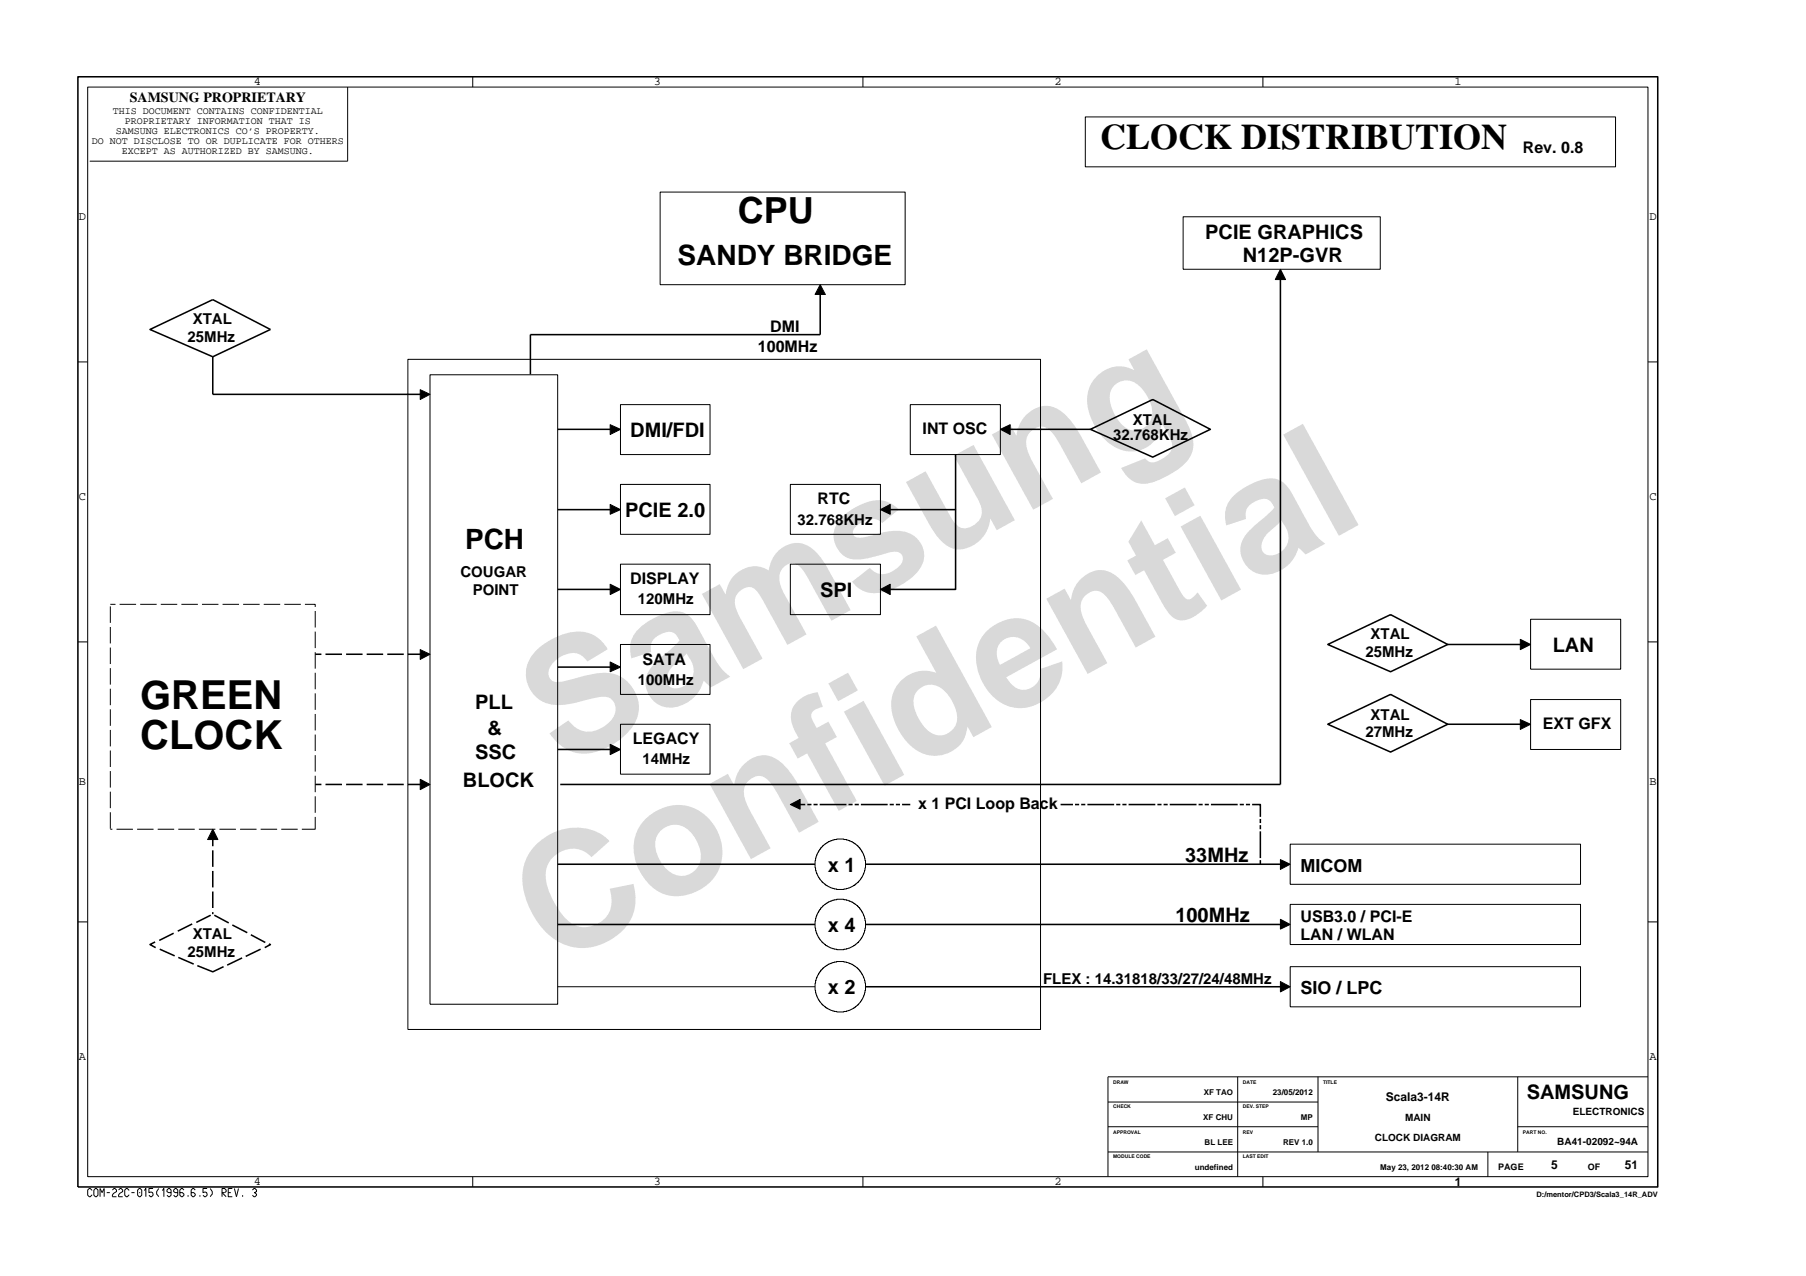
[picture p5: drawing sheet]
<svg xmlns="http://www.w3.org/2000/svg" width="297mm" height="210mm" viewBox="0 0 297 210" stroke-linecap="round" stroke-linejoin="round" font-family="sans-serif">
<g fill="none" stroke="#000" stroke-width=".25">
<path d="M12.8 12.6h259.9v182.7h-259.9zM24.7 54.2l10.3-4.9 9.5 4.9-9.5 4.5zM35 58.7v6.2h35.4M134.9 47.2v7.8h-47.7v6.6M210.6 44.7v84.3h-118.5M91.7 70.6h9.9M157.2 74.8v9h-12M165 70.6h14.4M179.4 70.6l10.2-4.9 9.5 4.9-9.5 4.6zM91.7 83.8h9.9M91.7 97h9.9M157.2 83.8v13.2h-12"/>
<path d="M51.8 107.6h1.1M53.5 107.6h2.7M56.9 107.6h2.7M60.3 107.6h2.7M63.7 107.6h2.7M67.1 107.6h2.7M91.7 109.7h9.9M218.4 106l10.3-4.9 9.4 4.9-9.4 4.5zM218.4 119.1l10.3-4.9 9.4 4.9-9.4 4.6zM238.1 106h13.2M238.1 119.1h13.2M35 136.8v2.4"/>
<path d="M35 139.9v2.7M51.8 129h1.1M53.5 129h2.7M56.9 129h2.7M60.3 129h2.7M63.7 129h2.7M67.1 129h2.7M91.7 123.3h9.9M130.4 132.3h2M132.8 132.3h.7M133.8 132.3h.7M134.8 132.3h4.4"/>
<path d="M139.6 132.3h.6M140.6 132.3h.7M141.6 132.3h4.4M146.3 132.3h.7M147.3 132.3h.7M148.4 132.3h1.3M174.4 132.3h2.1M176.8 132.3h.7M177.8 132.3h.7M178.8 132.3h4.4M183.6 132.3h.7M184.6 132.3h.7"/>
<path d="M185.6 132.3h4.4M190.4 132.3h.6M191.4 132.3h.7M192.4 132.3h4.4M197.1 132.3h.7M198.1 132.3h.7M199.2 132.3h4.4M203.9 132.3h.7M204.9 132.3h.7M205.9 132.3h1.4v2.1M207.3 134.7v.7M207.3 135.7v.7"/>
<path d="M207.3 136.8v4.4M25.5 155l-.8 .4 .9 .5M26.3 156.1l2.4 1.1M28.6 153.5l-2.4 1.2M29.3 157.5l2.6 1.1M31.6 152l-2.4 1.2M32.5 158.8l2.5 1.1 1.8-.9M34.7 150.6l-2.4 1.1M35 143.3v2.7M35 146.7v2.7M35 150v.4M35.2 150.6l2.4 1.2"/>
<path d="M38.2 152.2l2.5 1.2M39.8 157.6l-2.4 1.2M41.3 153.8l2.3 1.2M42.9 156.1l-2.5 1.2M44.2 155.3l.3 .1-1 .5M91.7 142.2h42.4M91.7 152.1h42.4M142.4 142.2h69.5M142.4 152.1h69.5M207.3 141.5v.7M142.4 162.3h69.5"/>
</g>
<g fill="none" stroke="#000" stroke-width=".16">
<path d="M14.4 14.3h256.6v179.3h-256.6zM57.2 14.3v12.2h-42.4M77.8 12.6v1.7M141.9 12.6v1.7M178.5 19.2h87.2v8.2h-87.2zM207.7 12.6v1.7M108.6 31.6h40.3v15.2h-40.3zM194.6 35.7h32.4v8.6h-32.4zM12.8 59.5h1.6M67.1 59.1h104v110.2h-104zM134.9 46.8l.8 1.6h-1.6zM210.6 44.3l.8 1.7h-1.7z"/>
<path d="M271 59.5h1.7M69.1 64.1l1.6 .8-1.6 .8zM70.7 61.7h21v103.5h-21zM100.4 69.9l1.7 .7-1.7 .9zM102.1 66.6h14.7v8.2h-14.7zM102.1 79.7h14.7v8.2h-14.7zM130 79.7h14.8v8.2h-14.8zM149.7 66.6h14.8v8.2h-14.8zM164.5 70.6l1.6-.7v1.6zM18.1 99.4h.9M18.1 99.8v2.7M19.7 99.4h2.7"/>
<path d="M23.1 99.4h2.7M26.4 99.4h2.8M29.8 99.4h2.7M33.2 99.4h2.7M36.6 99.4h2.7M40 99.4h2.7M43.4 99.4h2.7M46.8 99.4h2.7M50.2 99.4h1.6v.4M100.4 83l1.7 .8-1.7 .8zM100.4 96.1l1.7 .9-1.7 .8zM102.1 92.8h14.7v8.3h-14.7z"/>
<path d="M130 92.8h14.8v8.3h-14.8zM144.8 83.8l1.6-.8v1.6zM144.8 97l1.6-.9v1.7zM12.8 105.6h1.6M18.1 103.1v2.7M18.1 106.5v2.7M18.1 109.9v2.7M18.1 113.3v2.7M18.1 116.7v2.7M51.8 100.5v2.7M51.8 103.9v2.7M51.8 107.3v2.7"/>
<path d="M51.8 110.7v2.7M51.8 114.1v2.7M51.8 117.4v2.8M69.1 106.9l1.6 .7-1.6 .9zM100.4 108.9l1.7 .8-1.7 .8zM102.1 106h14.7v8.2h-14.7zM102.1 119.1h14.7v8.3h-14.7zM250 105.2l1.7 .8-1.7 .9zM250 118.4l1.7 .7-1.7 .9zM251.7 101.9h14.9v8.2h-14.9zM251.7 115.1h14.9v8.2h-14.9zM271 105.6h1.7"/>
<path d="M18.1 136.4h.4M18.1 120.1v2.7M18.1 123.5v2.7M18.1 126.8v2.8M18.1 130.2v2.7M18.1 133.6v2.7M19.2 136.4h2.7M22.5 136.4h2.8M25.9 136.4h2.7M29.3 136.4h2.7M32.7 136.4h2.7M35 136.4l.8 1.7h-1.7z"/>
<path d="M36.1 136.4h2.7M39.5 136.4h2.7M42.9 136.4h2.7M46.3 136.4h2.7M51.8 134.4v2h-2.2M51.8 120.8v2.7M51.8 124.2v2.7M51.8 127.6v2.7M51.8 131v2.7M69.1 128.2l1.6 .8-1.6 .9zM100.4 122.4l1.7 .9-1.7 .8zM130 132.3l1.6-.8v1.6z"/>
<path d="M212.2 138.9h47.8v6.6h-47.8zM12.8 151.7h1.6M210.6 141.4l1.6 .8-1.6 .8zM210.6 151.2l1.6 .9-1.6 .7zM212.2 148.8h47.8v6.6h-47.8zM212.2 159h47.8v6.6h-47.8zM271 151.7h1.7M91.7 162.3h42.4M203.6 177.1v16.5M210.6 161.5l1.6 .8-1.6 .9zM216.8 177.1v12.4M249.6 177.1v12.4"/>
<path d="M271 177.1h-88.8v16.5M15.1 195.8l-.3-.3h-.1l-.3 .3v.8l.3 .3h.1l.3-.4M15.7 195.5h.2l.2 .3v.8l-.2 .3h-.2l-.3-.3v-.8zM16.5 196.9v-1.4l.3 .7 .3-.7v1.4M17.6 196.2h.5M18.5 195.8l.2-.3h.2l.3 .3v.2l-.5 .3-.2 .3v.3h.7M19.5 195.8l.3-.3h.1l.3 .3v.2l-.4 .3-.3 .3v.3h.7M21.2 195.8l-.3-.3h-.1l-.3 .3v.8l.3 .3h.1l.3-.4M21.6 196.2h.5M22.9 195.5h.2l.2 .3v.8l-.2 .3h-.2l-.3-.3v-.8zM23 196.1v.2M23.7 195.8l.3-.3v1.4"/>
<path d="M25.2 195.5h-.7v.7l.4-.1 .2 .1 .1 .2v.2l-.3 .3h-.1l-.3-.3M26.1 195.5a.82 .82 0 0 0 0 1.4M26.7 195.8l.3-.3v1.4M28.1 196.2h-.4l-.2-.2v-.2l.2-.3h.2l.2 .3v.8l-.2 .3h-.2l-.2-.3M29.2 196.2h-.4l-.2-.2v-.2l.2-.3h.2l.2 .3v.8l-.2 .3h-.2l-.2-.3M30.3 195.8l-.3-.3h-.2l-.2 .3v.8l.2 .3h.2l.3-.3v-.2l-.3-.2h-.4M30.9 196.6v.3M32.1 195.8l-.2-.3h-.2l-.3 .3v.8l.3 .3h.2l.2-.3v-.2l-.2-.2h-.5M32.9 196.6v.3M34.1 195.5h-.7v.7l.4-.1 .2 .1 .1 .2v.2l-.3 .3h-.2l-.2-.3M34.6 195.5a.82 .82 0 0 1 0 1.4M36.5 196.9v-1.4h.4l.3 .3v.2l-.3 .2h-.4l.7 .7"/>
<path d="M37.5 196.2h.5M38.2 195.5h-.7v1.4h.7M38.6 195.5l.3 1.4 .3-1.4M39.9 196.6v.3M41.5 195.8l.3-.3h.1l.3 .3v.2l-.3 .2 .3 .2v.2l-.3 .3h-.1l-.3-.3M77.8 193.6v1.7M141.9 193.6v1.7M182.2 189.5h88.8M182.2 185.3h34.6M182.2 181.3h34.6M207.7 193.6v1.7M244.7 189.5v4.1"/>
<path d="M249.6 185.3h21.4"/>
<circle cx="138.2" cy="142.2" r="4.1"/>
<circle cx="138.2" cy="152.1" r="4.1"/>
<circle cx="138.2" cy="162.3" r="4.1"/>
</g>
<g fill="#000">
<path d="M134.9 46.8l.8 1.6h-1.6zM210.6 44.3l.8 1.7h-1.7zM69.1 64.1l1.6 .8-1.6 .8zM100.4 69.9l1.7 .7-1.7 .9zM164.5 70.6l1.6-.7v1.6zM100.4 83l1.7 .8-1.7 .8zM100.4 96.1l1.7 .9-1.7 .8zM144.8 83.8l1.6-.8v1.6zM144.8 97l1.6-.9v1.7zM69.1 106.9l1.6 .7-1.6 .9zM100.4 108.9l1.7 .8-1.7 .8zM250 105.2l1.7 .8-1.7 .9z"/>
<path d="M250 118.4l1.7 .7-1.7 .9zM35 136.4l.8 1.7h-1.7zM69.1 128.2l1.6 .8-1.6 .9zM100.4 122.4l1.7 .9-1.7 .8zM130 132.3l1.6-.8v1.6zM210.6 141.4l1.6 .8-1.6 .8zM210.6 151.2l1.6 .9-1.6 .7zM210.6 161.5l1.6 .8-1.6 .9z"/>
</g>
<g font-size="26.5" fill="#d9d9d9">
<text x="92.4" y="126.5" transform="rotate(-29 92.4 126.5)">Samsung</text>
<text x="91.1" y="159.2" transform="rotate(-29 91.1 159.2)">Confidential</text>
</g>
<g font-size="6.6">
<text x="23.1" y="116.7">GREEN</text>
<text x="23.1" y="123.3">CLOCK</text>
</g>
<g font-size="5.9">
<text x="181" y="24.5">CLOCK DISTRIBUTION</text>
<text x="121.4" y="36.6">CPU</text>
</g>
<g font-size="4.6">
<text x="111.4" y="43.5">SANDY BRIDGE</text>
<text x="76.5" y="90.4">PCH</text>
</g>
<g font-size="3.3">
<text x="198.2" y="39.4">PCIE GRAPHICS</text>
<text x="204.4" y="43.1">N12P-GVR</text>
<text x="103.7" y="71.9">DMI/FDI</text>
<text x="102.8" y="85">PCIE 2.0</text>
<text x="134.9" y="98.2">SPI</text>
<text x="255.4" y="107.2">LAN</text>
<text x="78.2" y="116.7">PLL</text>
<text x="78.2" y="124.9">SSC</text>
<text x="80.2" y="120.8">&amp;</text>
<text x="76.1" y="129.5">BLOCK</text>
<text x="136.2" y="143.4">x 1</text>
<text x="194.9" y="141.7">33MHz</text>
<text x="136.2" y="153.3">x 4</text>
<text x="193.3" y="151.7">100MHz</text>
<text x="136.2" y="163.6">x 2</text>
<text x="251.1" y="180.8">SAMSUNG</text>
</g>
<g font-size="3">
<text x="213.9" y="143.4">MICOM</text>
<text x="213.9" y="163.6">SIO / LPC</text>
</g>
<g font-size="2.6">
<text x="250.5" y="25.1">Rev. 0.8</text>
<text x="124.7" y="57.9">100MHz</text>
<text x="126.7" y="54.6">DMI</text>
<text x="151.8" y="71.5">INT OSC</text>
<text x="134.5" y="83">RTC</text>
<text x="103.7" y="96.1">DISPLAY</text>
<text x="105.7" y="109.3">SATA</text>
<text x="253.8" y="120">EXT GFX</text>
<text x="104.1" y="122.4">LEGACY</text>
<text x="151" y="133.1">x 1 PCI Loop Back</text>
<text x="213.9" y="154.7">LAN / WLAN</text>
<text x="213.9" y="151.7">USB3.0 / PCI-E</text>
</g>
<g font-size="2.5">
<text x="31.7" y="53.4">XTAL</text>
<text x="30.8" y="56.2">25MHz</text>
<text x="186.3" y="69.9">XTAL</text>
<text x="183.1" y="72.3">32.768KHz</text>
<text x="131.2" y="86.3">32.768KHz</text>
<text x="75.7" y="94.9">COUGAR</text>
<text x="77.8" y="97.8">POINT</text>
<text x="104.9" y="99.4">120MHz</text>
<text x="225.4" y="105.2">XTAL</text>
<text x="104.9" y="112.6">100MHz</text>
<text x="224.6" y="108">25MHz</text>
<text x="225.4" y="118.4">XTAL</text>
<text x="105.7" y="125.7">14MHz</text>
<text x="224.6" y="121.3">27MHz</text>
<text x="31.7" y="154.5">XTAL</text>
<text x="30.8" y="157.4">25MHz</text>
<text x="171.6" y="161.9">FLEX : 14.31818/33/27/24/48MHz</text>
</g>
<text font-size="2.3" x="21.4" y="16.7">SAMSUNG PROPRIETARY</text>
<g font-size="2">
<text x="41.8" y="14">4</text>
<text x="107.6" y="14">3</text>
<text x="173.4" y="14">2</text>
<text x="239.2" y="14">1</text>
<text x="13" y="36.2">D</text>
<text x="271.3" y="36.2">D</text>
<text x="13" y="82.3">C</text>
<text x="271.3" y="82.3">C</text>
<text x="13" y="129.2">B</text>
<text x="271.3" y="129.2">B</text>
<text x="13" y="174.4">A</text>
<text x="271.3" y="174.4">A</text>
<text x="227.9" y="181.2">Scala3-14R</text>
<text x="41.8" y="195">4</text>
<text x="107.6" y="195">3</text>
<text x="173.4" y="195">2</text>
<text x="239.3" y="195.1">1</text>
<text x="255.1" y="192.2">5</text>
<text x="267.2" y="192.2">51</text>
</g>
<g font-size="1.6">
<text x="15.1" y="23.7">DO NOT DISCLOSE TO OR DUPLICATE FOR OTHERS</text>
<text x="18.6" y="18.8">THIS DOCUMENT CONTAINS CONFIDENTIAL</text>
<text x="19.1" y="22">SAMSUNG ELECTRONICS CO’S PROPERTY.</text>
<text x="20.5" y="20.4">PROPRIETARY INFORMATION THAT IS</text>
<text x="20.1" y="25.3">EXCEPT AS AUTHORIZED BY SAMSUNG.</text>
<text x="231.1" y="184.3">MAIN</text>
<text x="258.7" y="183.5">ELECTRONICS</text>
<text x="226.1" y="187.6">CLOCK DIAGRAM</text>
<text x="256.1" y="188.4">BA41-02092~94A</text>
</g>
<g font-size="1.5">
<text x="246.4" y="192.5">PAGE</text>
<text x="261.1" y="192.5">OF</text>
</g>
<g font-size="1.3">
<text x="197.9" y="184.2">XF CHU</text>
<text x="198" y="180.1">XF TAO</text>
<text x="209.3" y="180.1">23/05/2012</text>
<text x="214" y="184.2">MP</text>
<text x="198.1" y="188.3">BL LEE</text>
<text x="211" y="188.3">REV 1.0</text>
<text x="196.5" y="192.4">undefined</text>
<text x="227" y="192.4">May 23, 2012 08:40:30 AM</text>
</g>
<text font-size="1.2" x="252.7" y="196.9">D:/mentor/CPD3/Scala3_14R_ADV</text>
<g font-size=".8">
<text x="183.1" y="178.3">DRAW</text>
<text x="204.4" y="178.3">DATE</text>
<text x="217.6" y="178.3">TITLE</text>
<text x="183.1" y="182.3">CHECK</text>
<text x="204.4" y="182.3">DEV. STEP</text>
<text x="183.1" y="186.5">APPROVAL</text>
<text x="183.1" y="190.6">MODULE CODE</text>
<text x="204.4" y="186.5">REV</text>
<text x="204.4" y="190.6">LAST EDIT</text>
<text x="250.5" y="186.5">PART NO.</text>
</g>
</svg>
